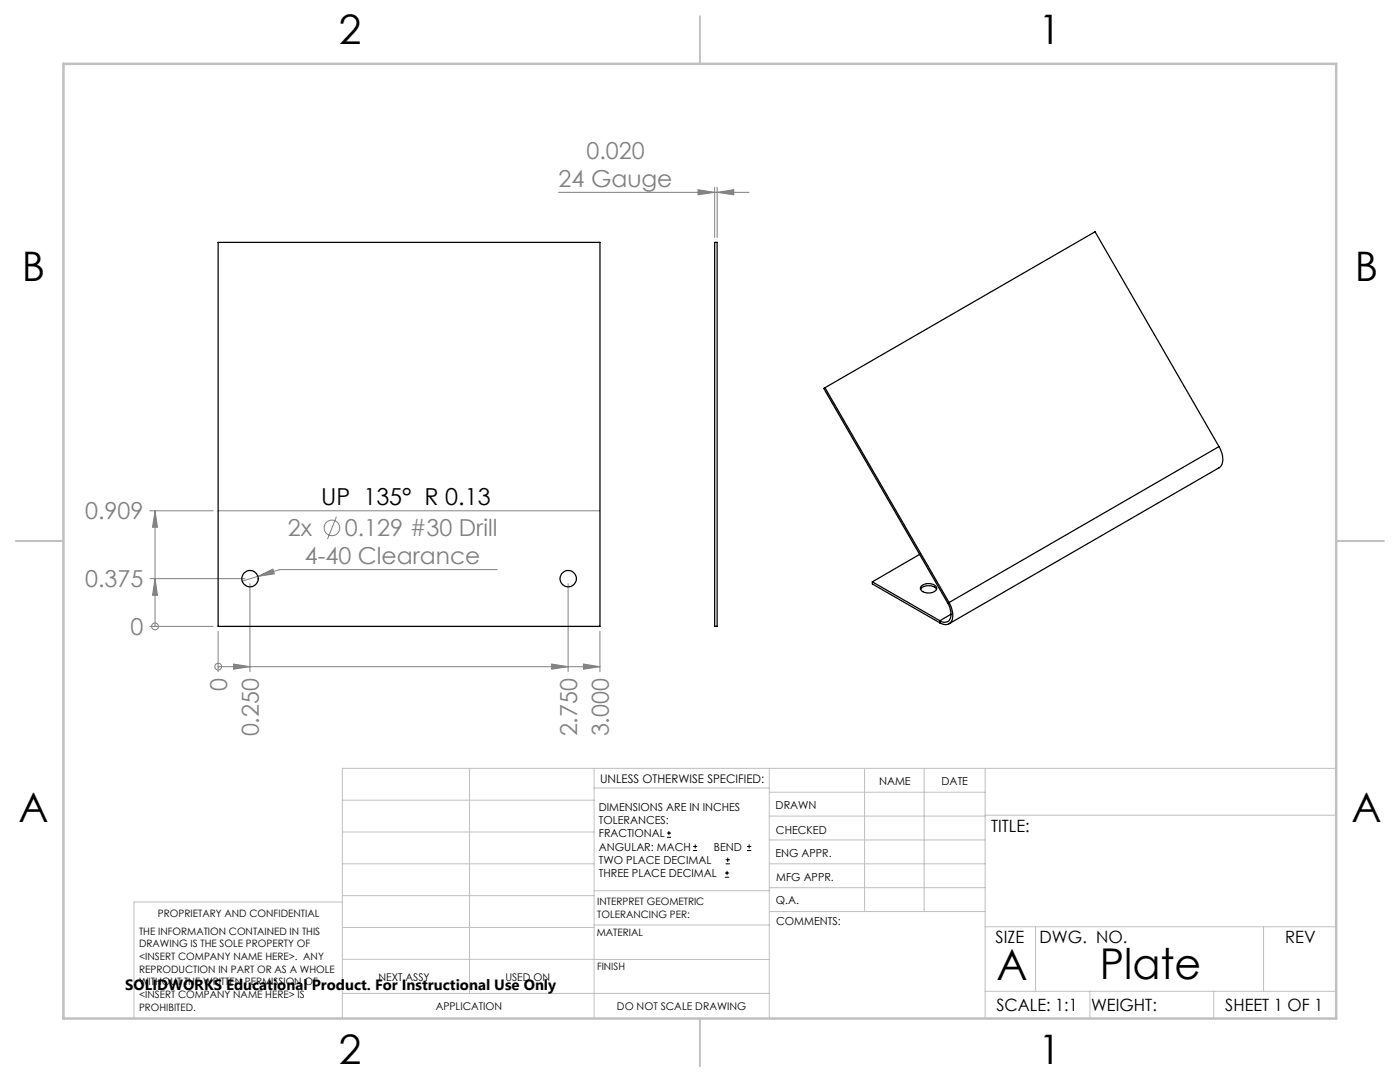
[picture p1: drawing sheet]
<svg xmlns="http://www.w3.org/2000/svg" width="279mm" height="216mm" viewBox="0 0 279 216" stroke-linecap="round" stroke-linejoin="round" font-family="sans-serif">
<g fill="none" stroke="#808080" stroke-width=".2">
<path d="M111.5 38.4h38M139.3 37.9l3.3 .5-3.3 .5zM142.6 37.4v10M143.1 38.4l3.3-.5v1zM143.1 37.4v10M29.9 115.5h19M29.9 101.9h12.6M30.9 101.9v23.1M30.9 115.5l.5 3.3h-1zM30.9 101.9l.5 3.3h-1zM43.5 101.9h76.2M49.9 116.5v17.5"/>
<path d="M51.5 115l3-1.4 .3 .9zM51.5 115l-3.2 1M67.1 103.1l-1.7 4.5M99.2 113.7h-43.4l-4.3 1.3M113.4 116.5v17.5M29.9 125h12.6M30.9 125h.1M43.5 133h.1M43.5 126v8M43.5 133h76.2M46.6 132.5l3.3 .5-3.3 .5zM110.1 132.5l3.3 .5-3.3 .5z"/>
<path d="M116.5 132.5l3.2 .5-3.2 .5zM119.7 126v8"/>
<circle cx="66.3" cy="105.3" r="1.55"/>
<circle cx="30.9" cy="125" r=".69"/>
<circle cx="43.6" cy="133" r=".68"/>
</g>
<g fill="none" stroke="#000" stroke-width=".2">
<path d="M133.1 167.1h.8M133.1 166.2h.8M133.5 165.8v.9M138.3 169.7h.8M138.3 168.9h.8M138.7 168.5v.8M144.7 175h.8M144.7 174.2h.8M144.8 172.4h.9M144.8 171.6h.9M145.1 173.8v.8M145.2 171.1v.9"/>
<path d="M149.1 169.7h.8M149.1 168.9h.8M149.5 168.5v.8"/>
</g>
<g fill="none" stroke="#c0c0c0" stroke-width=".2">
<path d="M68.3 159.7h50.3M93.7 153.3v44.9M118.6 153.3v49.9M118.6 157.2h34.9M153.5 153.3v49.9M153.5 158.1h43.1M172.5 153.3v28.6M184.4 153.3v28.6M196.6 153.3v49.9M266.7 153.3h-198.4v49.9M68.3 178.7h50.3M68.3 172.4h50.3"/>
<path d="M68.3 166h50.3M68.3 180h-41.6v23.2M118.6 177.7h35M153.5 167.6h43.1M153.5 162.8h43.1M153.5 172.4h43.1M153.5 177.1h43.1M196.6 162.7h70.1M68.3 198.2h85.2M68.3 191.4l85.2 .1M68.3 185.1h50.3M118.6 184.6h35"/>
<path d="M153.6 181.9h43M196.6 197.8h70.1M196.6 184.9h70.1M206.7 184.9v12.9M217.5 197.8v5.4M242.2 197.8v5.4M252.2 184.9v12.9"/>
</g>
<path d="M139.7 3.2v9.5M3.1 107.9h9.6M266.7 107.9h9.5M139.7 203.2v9.6" fill="none" stroke="#c0c0c0" stroke-width=".25"/>
<path d="M12.7 12.7h254v190.5h-254z" fill="none" stroke="#c0c0c0" stroke-width=".5"/>
<g fill="#808080">
<path d="M51.5 115l3-1.4 .3 .9z"/>
<path d="M30.9 115.5l.5 3.3h-1zM30.9 101.9l.5 3.3h-1z"/>
<path d="M46.6 132.5l3.3 .5-3.3 .5zM110.1 132.5l3.3 .5-3.3 .5zM116.5 132.5l3.2 .5-3.2 .5z"/>
<path d="M143.1 38.4l3.3-.5v1zM139.3 37.9l3.3 .5-3.3 .5z"/>
</g>
<g fill="none" stroke="#000" stroke-width=".25">
<path d="M43.5 48.4h76.2v76.6h-76.2zM142.6 48.4h.5v76.6h-.5zM164.6 77.4l24.8 42.8M164.6 77.4l53.9-31.2 24.8 42.9M164.6 77.4l-.2 .1 24.8 42.9M243.3 89.1a3.8 3.8 0 0 1 .3 4l-54.2 31.4M243.3 89.1l-53.9 31.1M174.1 116.1l13.5 7.8M174.1 116.1v.4l13.5 7.8M183.5 110.6l-9.4 5.5M183.7 117.6a2.14 2.14 0 0 1 3.2 0M183.8 117a2.21 2.21 0 0 1 3.1 .1v.2a1.66 1.66 0 0 1-2.2 1 .87 .87 0 0 1-.9-1.3z"/>
<path d="M187.6 123.9v.4M189.2 120.4a3.1 3.1 0 0 1 .1 3.5l-.8 .3-.9-.3M189.4 120.2a3.7 3.7 0 0 1 .3 4 1.54 1.54 0 0 1-2.1 .1M189.4 120.2l-.2 .2M189.8 122.6l-2.2 1.3"/>
<circle cx="49.9" cy="115.5" r="1.63"/>
<circle cx="113.4" cy="115.5" r="1.63"/>
</g>
<g font-size="8.5">
<text x="198.9" y="195.5">A</text>
<text x="219.5" y="195.4">Plate</text>
</g>
<g font-size="8.1">
<text x="67.6" y="8.9">2</text>
<text x="207.3" y="8.9">1</text>
<text x="4.4" y="56.2">B</text>
<text x="270.4" y="56.2">B</text>
<text x="3.7" y="164.1">A</text>
<text x="269.7" y="164.1">A</text>
<text x="67.6" y="212.4">2</text>
<text x="207.3" y="212.4">1</text>
</g>
<g font-size="4.7" fill="#808080">
<text x="117" y="31.8">0.020</text>
<text x="111.5" y="37.3">24 Gauge</text>
<text x="17" y="103.6">0.909</text>
<text x="57.4" y="107">2x</text>
<text x="68.8" y="107">0.129 #30 Drill</text>
<text x="60.8" y="112.6">4-40 Clearance</text>
<text x="17" y="117.2">0.375</text>
<text x="26.1" y="126.7">0</text>
<text x="45.3" y="137.9" transform="rotate(-90 45.3 137.9)">0</text>
<text x="51.7" y="147" transform="rotate(-90 51.7 147)">0.250</text>
<text x="115.2" y="147" transform="rotate(-90 115.2 147)">2.750</text>
<text x="121.5" y="147" transform="rotate(-90 121.5 147)">3.000</text>
</g>
<text font-size="4.7" x="64.1" y="100.9">UP 135° R 0.13</text>
<g font-size="3.4">
<text x="197.8" y="166">TITLE:</text>
<text x="198.7" y="188.1">SIZE</text>
<text x="207.5" y="188.1">DWG. NO.</text>
<text x="256.5" y="188.2">REV</text>
<text x="198.8" y="201.7">SCALE: 1:1</text>
<text x="217.7" y="201.8">WEIGHT:</text>
<text x="244.5" y="201.7">SHEET 1 OF 1</text>
</g>
<text font-size="3" x="25" y="197.6">SOLIDWORKS Educational Product. For Instructional Use Only</text>
<text font-size="2.4" x="119.8" y="156.2">UNLESS OTHERWISE SPECIFIED:</text>
<g font-size="2.2">
<text x="119.5" y="161.8">DIMENSIONS ARE IN INCHES</text>
<text x="154.8" y="161.4">DRAWN</text>
<text x="175.4" y="156.6">NAME</text>
<text x="187.9" y="156.7">DATE</text>
<text x="119.5" y="164.4">TOLERANCES:</text>
<text x="119.5" y="167.1">FRACTIONAL</text>
<text x="154.9" y="166.3">CHECKED</text>
<text x="119.5" y="169.7">ANGULAR: MACH</text>
<text x="119.5" y="172.4">TWO PLACE DECIMAL</text>
<text x="142.5" y="169.7">BEND</text>
<text x="154.8" y="171">ENG APPR.</text>
<text x="119.5" y="175">THREE PLACE DECIMAL</text>
<text x="154.9" y="175.7">MFG APPR.</text>
<text x="154.9" y="180.4">Q.A.</text>
<text x="154.9" y="184.6">COMMENTS:</text>
</g>
<g font-size="2.1">
<text x="75.5" y="195.7">NEXT ASSY</text>
<text x="100.9" y="195.7">USED ON</text>
<text x="86.9" y="201.5">APPLICATION</text>
<text x="123.1" y="201.6">DO NOT SCALE DRAWING</text>
</g>
<g font-size="2">
<text x="31.5" y="182.9">PROPRIETARY AND CONFIDENTIAL</text>
<text x="119.2" y="180.6">INTERPRET GEOMETRIC</text>
<text x="119.2" y="183.1">TOLERANCING PER:</text>
<text x="27.8" y="186.5">THE INFORMATION CONTAINED IN THIS</text>
<text x="27.8" y="189">DRAWING IS THE SOLE PROPERTY OF</text>
<text x="27.8" y="191.6">&lt;INSERT COMPANY NAME HERE&gt;. ANY</text>
<text x="119.1" y="186.7">MATERIAL</text>
<text x="27.8" y="194.1">REPRODUCTION IN PART OR AS A WHOLE</text>
<text x="27.8" y="196.6">WITHOUT THE WRITTEN PERMISSION OF</text>
<text x="119.1" y="193.5">FINISH</text>
<text x="27.8" y="199.1">&lt;INSERT COMPANY NAME HERE&gt; IS</text>
<text x="27.8" y="201.7">PROHIBITED.</text>
</g>
</svg>
